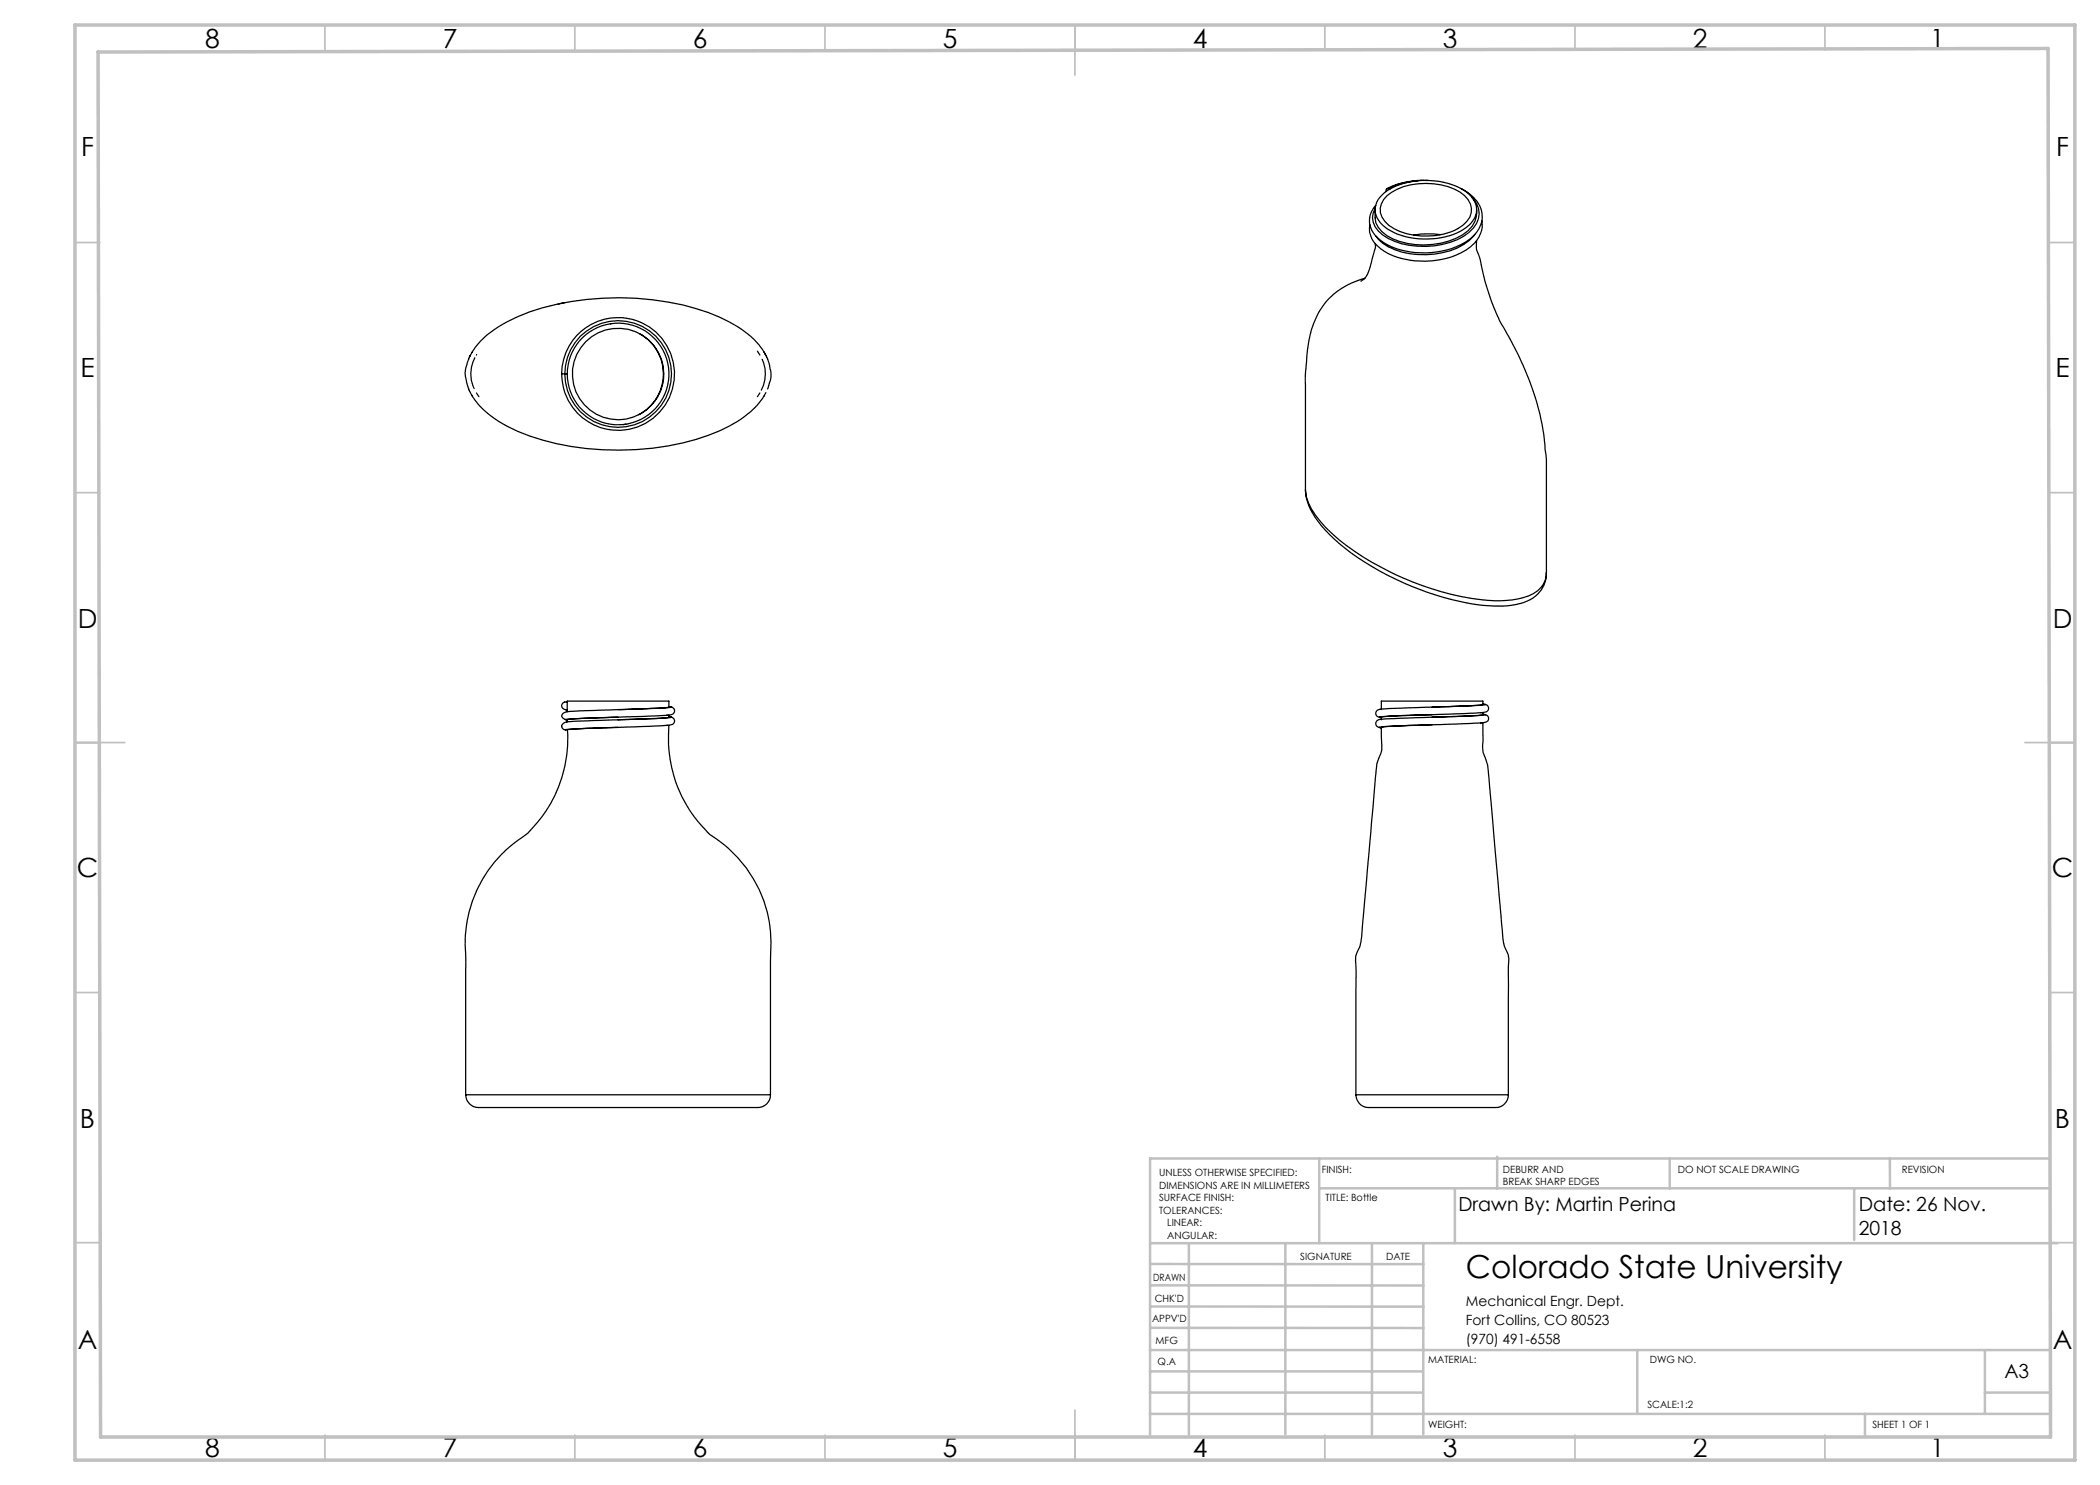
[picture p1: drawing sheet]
<svg xmlns="http://www.w3.org/2000/svg" width="420mm" height="297mm" viewBox="0 0 420 297" stroke-linecap="round" stroke-linejoin="round" font-family="sans-serif">
<g fill="none" stroke="#c0c0c0" stroke-width=".35">
<path d="M65 5v5M115 5v5M165 5v5M215 5v10M265 5v5M315 5v5M365 5v5M15 48.5h5M410 48.5h5M15 98.5h5M410 98.5h5M15 148.5h10"/>
<path d="M405 148.5h10M15 198.5h5M410 198.5h5M15 248.5h5M410 248.5h5M65 287v5M115 287v5M165 287v5M215 282v10M265 287v5M315 287v5M365 287v5"/>
</g>
<g fill="none" stroke="#c0c0c0" stroke-width=".5">
<path d="M263.8 231.7v16.9M263.8 237.7h146.2M291 237.7v10.9M299.4 231.3v6.4M333.9 231.7v6M370.8 237.7v10.3M378 231.7v6M410 231.7h-180v55.2M230.1 248.6h181.4M230.1 257.1h54.6M230.1 252.8h54.6M237.8 248.8v38.2"/>
<path d="M257.1 248.6v38.2M274.4 248.8v38.2M284.7 248.6v38.2M230 278.5h54.6M230 274.3h54.6M230 270h180M230 265.6h54.7M230.1 261.3h54.6M327.4 270v12.8M397 278.5h13M397 270v12.8M230 282.8h180"/>
<path d="M373 282.8v4.2"/>
</g>
<path d="M15 5h400v287h-400zM19.6 10.4l390-.7 .5 277.7h-390z" fill="none" stroke="#c0c0c0" stroke-width=".7"/>
<g fill="none" stroke="#000" stroke-width=".25">
<path d="M276.8 38.6a15.2 15.2 0 0 1 16.3-.3 4.2 4.2 0 0 1 1.8 5.4 9.3 9.3 0 0 1-6.8 3.9 14.8 14.8 0 0 1-11.1-2.2 4 4 0 0 1-1.4-5.4zM277.4 39.2a13.4 13.4 0 0 1 12.2-1.9 6.9 6.9 0 0 1 4.5 3.5 3.6 3.6 0 0 1-1.5 4.2 13.7 13.7 0 0 1-13.8 .7 4.1 4.1 0 0 1-2.5-4.9l.4-.9zM277.6 37.7h-.1l-.3 .2v.4M277.6 37.7l.3 .2M283.6 36.2a16.1 16.1 0 0 0-6 1.5M285.6 36.1a16.9 16.9 0 0 0-8.2 1.6M292.3 37.7a7.2 7.2 0 0 1 4.1 5 5.8 5.8 0 0 1-3.2 5.7 16.8 16.8 0 0 1-16.3 .2 5.4 5.4 0 0 1-3-4.6 4.8 4.8 0 0 1 1.3-2.9M294.4 39.5a4.4 4.4 0 0 1-.6 7 16 16 0 0 1-13.5 2.3 9.1 9.1 0 0 1-5.3-3.4 3.4 3.4 0 0 1 .1-3.7M273 55.7a14.5 14.5 0 0 0-11 11.5 59.8 59.8 0 0 0-.9 14.2v16.5M275 41.9v1.6a3.6 3.6 0 0 0 1.4 2.8 12.8 12.8 0 0 0 10.1 2.6 11.6 11.6 0 0 0 7.9-3.6l.6-1 .3-1.6M275.1 48.8a12.7 12.7 0 0 1-.9 3.8l-.1 .6a4.2 4.2 0 0 1-1.9 3.1M288.1 46.9h-.2a17.9 17.9 0 0 0-5.2 .1"/>
<path d="M295 46.9a10.3 10.3 0 0 1-6.5 3.6 15.5 15.5 0 0 1-12-1.9l-.8-.7-.5-.7M295.3 48.2v1a3.6 3.6 0 0 0 .6 2.3 47 47 0 0 0 6.6 17.2 52 52 0 0 1 6.8 25.5v20.4M295.3 41.9v.8M296.4 44.2a5.7 5.7 0 0 1-3.2 5.8 16.8 16.8 0 0 1-16.3 .3 5.3 5.3 0 0 1-3-4.7l.1-.6M94.1 71.1l-.4 .9a6.8 6.8 0 0 0 .1 6 14.8 14.8 0 0 0 6.7 6.7 46.8 46.8 0 0 0 23.4 5.3 48.4 48.4 0 0 0 21.9-4.8 17.5 17.5 0 0 0 6.2-4.9l1.2-1.8M95 71.5a6.8 6.8 0 0 0-.2 6.2M95.3 78.6l.5 .7M95.3 70.9v.1M112.3 74.8h.7M112.8 60.6l-1.1 .2M113 74.8h.5M122.2 64.7l-.1 .1"/>
<path d="M128 66.8a9.2 9.2 0 0 1-.3 16.1M151.5 70.2l.5 .8M152 78.6l-.5 .7M152.4 71.9a7 7 0 0 1-.1 6.1M152.9 70.5a7.8 7.8 0 0 1 1.2 5.7l-.6 1.6M153.2 71.1l-.7-1.2a16.1 16.1 0 0 0-4.9-4.5 44.5 44.5 0 0 0-20.4-5.7 53.7 53.7 0 0 0-23.6 3.6 22 22 0 0 0-7.9 5.4l-1.1 1.5-.7 1.2M125.2 84.8l-.5 .1M261.1 97.9a11.3 11.3 0 0 0 3.1 7.2 48.1 48.1 0 0 0 19.7 12.8 39.9 39.9 0 0 0 18.6 3.1 7.7 7.7 0 0 0 6-3.4l.7-1.8 .1-1.3M261.1 97.9a10.2 10.2 0 0 0 3 6.4 47 47 0 0 0 16.7 11.4 50.6 50.6 0 0 0 19.4 4.5l1.2-.1a11.9 11.9 0 0 0 6.2-2 4.4 4.4 0 0 0 1.6-3.5M112.3 145.2v.1a.79 .79 0 0 0 .8 .7M113.1 141.9l.4 .1M113.1 141.9h.4"/>
<path d="M113.3 144.4l-.7 .3-.2 .5M113.3 142.3l-.7 .4-.3 .5a.95 .95 0 0 0 .8 .7M113.5 140.4a.87 .87 0 0 0-1.2 .8 .89 .89 0 0 0 .8 .7M113.5 143.9v.5M113.5 146a26.4 26.4 0 0 1-7.9 20.6 25.8 25.8 0 0 0-12.5 24.2v28.2M123.6 141.9l9.7-.4 .5-.1v-1.2h-20.3v2.1M123.6 143.4l-6.6 .2-3.5 .3M123.6 145.5l-10.5 .5M133.5 143l-17.4 .7-3 .2 .4 .1M133.5 145.1l-16.1 .6-4.3 .3M133.8 145.1a26.5 26.5 0 0 0 8.2 21.8 25.6 25.6 0 0 1 12.1 23.9v28.2M133.8 143v.4l-.2 .1-10 .5"/>
<path d="M133.8 141.3l.5 .1-2 .2-19 .7M133.8 143.4h.5l-3.1 .3-17.9 .7M134.2 143.4a.83 .83 0 0 1 .7 1 .83 .83 0 0 1-1 .6l-.6 .1M134.2 141.4a.84 .84 0 0 1 .7 .9 .84 .84 0 0 1-1 .7h-.6M276.3 145.5l.1 3.8a5.5 5.5 0 0 1-.8 2.7l-.2 .7-.3 2.7-2.7 30.8a10.6 10.6 0 0 1-1.3 5l.1 27.8M276.3 143.4v.6M286.4 141.4l9.5-.4 .7-.1v-.7h-20.3v1.7M286.4 142.9l-8.3 .3-1.8 .2M286.4 145l-7.2 .2-2.9 .3M296.6 144.5v6a11.3 11.3 0 0 1 1.2 5.4l2.7 30.2a9.2 9.2 0 0 0 1.1 4.8l.2 .8-.1 27.3M296.6 142.8l.5 .1-4.4 .4-16.4 .6a.88 .88 0 0 0-1.2 .8 .88 .88 0 0 0 1.2 .9l-.4-.1 3.1-.3 17.3-.6M296.6 140.8l.5 .1-3.1 .3-10.9 .3a46.2 46.2 0 0 0-7.4 .5 .83 .83 0 0 0-.5 1 .83 .83 0 0 0 1.1 .5l-.4-.1 4.3-.3 16.1-.6"/>
<path d="M296.6 142.5v.5l-.8 .1-9.4 .3M297 142.9a.83 .83 0 0 1 .7 1 .83 .83 0 0 1-1 .6l-.6 .1M297 140.9a.83 .83 0 0 1 .7 .9 .83 .83 0 0 1-1 .7l-.6 .1M93.1 219a2.72 2.72 0 0 0 3.3 2.5h51.7a15.9 15.9 0 0 0 4.4-.2 2.55 2.55 0 0 0 1.6-2.3M93.1 219h.1M93.2 219h60.9M271.2 219a2.71 2.71 0 0 0 3.4 2.5h24.5M271.2 219h.1M271.2 219h30.5M301.7 219a2.53 2.53 0 0 1-2.5 2.5"/>
<circle cx="123.6" cy="74.8" r="9.1"/>
<circle cx="123.6" cy="74.8" r="11.3"/>
<circle cx="123.6" cy="74.8" r="10.2"/>
<circle cx="123.6" cy="74.8" r="10.7"/>
</g>
<text font-size="6.3" x="293.2" y="255.5">Colorado State University</text>
<g font-size="5.3">
<text x="41" y="9.5">8</text>
<text x="88.5" y="9.5">7</text>
<text x="138.5" y="9.5">6</text>
<text x="188.5" y="9.5">5</text>
<text x="238.5" y="9.5">4</text>
<text x="288.5" y="9.5">3</text>
<text x="338.5" y="9.5">2</text>
<text x="386" y="9.5">1</text>
<text x="16.2" y="31.2">F</text>
<text x="411.2" y="31.2">F</text>
<text x="16.1" y="75.5">E</text>
<text x="411.1" y="75.5">E</text>
<text x="15.5" y="125.5">D</text>
<text x="410.5" y="125.5">D</text>
<text x="15.4" y="175.5">C</text>
<text x="410.4" y="175.5">C</text>
<text x="16" y="225.5">B</text>
<text x="411" y="225.5">B</text>
<text x="15.5" y="269.7">A</text>
<text x="410.5" y="269.7">A</text>
<text x="41" y="291.5">8</text>
<text x="88.5" y="291.5">7</text>
<text x="138.5" y="291.5">6</text>
<text x="188.5" y="291.5">5</text>
<text x="238.5" y="291.5">4</text>
<text x="288.5" y="291.5">3</text>
<text x="338.5" y="291.5">2</text>
<text x="386" y="291.5">1</text>
</g>
<g font-size="3.9">
<text x="291.7" y="242.2">Drawn By: Martin Perina</text>
<text x="371.7" y="242.2">Date: 26 Nov.</text>
<text x="371.7" y="247.1">2018</text>
<text x="400.9" y="275.5">A3</text>
</g>
<g font-size="2.8">
<text x="293.2" y="261.1">Mechanical Engr. Dept.</text>
<text x="293.2" y="264.9">Fort Collins, CO 80523</text>
<text x="293.2" y="268.7">(970) 491-6558</text>
</g>
<g font-size="2">
<text x="231.8" y="235.2">UNLESS OTHERWISE SPECIFIED:</text>
<text x="231.8" y="237.7">DIMENSIONS ARE IN MILLIMETERS</text>
<text x="264.4" y="234.6">FINISH:</text>
<text x="300.6" y="234.6">DEBURR AND</text>
<text x="300.6" y="237.1">BREAK SHARP EDGES</text>
<text x="335.6" y="234.6">DO NOT SCALE DRAWING</text>
<text x="380.4" y="234.6">REVISION</text>
<text x="231.8" y="240.2">SURFACE FINISH:</text>
<text x="231.8" y="242.7">TOLERANCES:</text>
<text x="233.4" y="245.2">LINEAR:</text>
<text x="265.1" y="240.2">TITLE: Bottle</text>
<text x="233.5" y="247.7">ANGULAR:</text>
<text x="260" y="251.9">SIGNATURE</text>
<text x="277.2" y="251.9">DATE</text>
<text x="230.6" y="256.1">DRAWN</text>
<text x="230.9" y="260.3">CHK'D</text>
<text x="230.4" y="264.4">APPV'D</text>
<text x="231.1" y="268.8">MFG</text>
<text x="231.5" y="273">Q.A</text>
<text x="285.6" y="272.5">MATERIAL:</text>
<text x="330" y="272.5">DWG NO.</text>
<text x="329.5" y="281.7">SCALE:1:2</text>
<text x="285.6" y="285.5">WEIGHT:</text>
<text x="374.5" y="285.6">SHEET 1 OF 1</text>
</g>
</svg>
